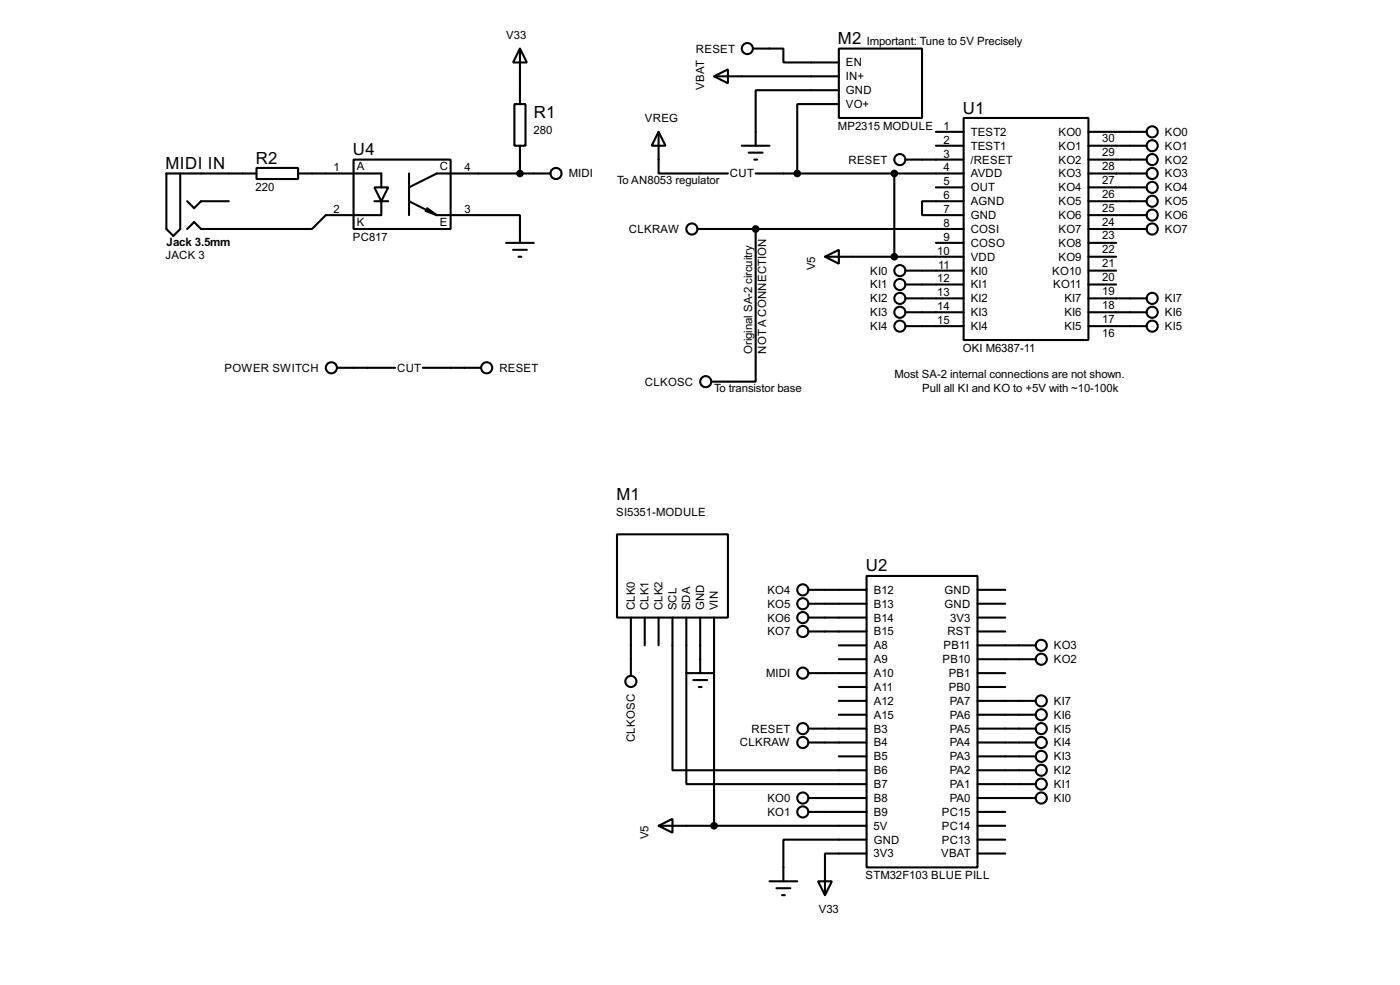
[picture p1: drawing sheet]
<svg xmlns="http://www.w3.org/2000/svg" width="256mm" height="180mm" viewBox="0 0 256 180" stroke-linecap="round" stroke-linejoin="round" font-family="sans-serif">
<g fill="none" stroke="#000" stroke-width=".38">
<path d="M94.2 19h2.1v7.7h-2.1zM95.2 8.9l1.3 2.5h-2.5zM95.2 8.9v10.1M130.8 14l2.5-1.3v2.5zM130.8 14h22.9M137.9 8.9h5.6v2.5h10.2M153.7 8.9h15.2v12.7h-15.2zM153.7 16.5h-15.3v10.2M153.7 19h-7.7v12.7M33 31.7v10.2l-1.3 1.3-1.2-1.3v-10.2h16.5M34.3 36.8l1.3 1.3 1.2-1.3h5.1M47 30.7h7.6v2.1h-7.6z"/>
<path d="M54.6 31.7h15.2v2.6M64.8 29.2h17.7v12.7h-17.7zM68.6 34.3h2.5l-1.3 2.5zM68.6 36.8h2.5M69.8 36.8v2.6h-10.1l-2.6 2.5h-20.3l-1.2-1.3-1.3 1.3M74.9 31.7v7.7M74.9 36.8l5.1 2.6M78 38.6l2 .8M78.2 38.1l1.8 1.3M80 39.4h15.2v5M95.2 26.7v5M100.8 31.7h-20.8l-5.1 2.6"/>
<path d="M120.6 24.1l1.3 2.6h-2.5zM120.6 24.1v7.6h12.7M135.9 26.7h5.1M137.2 27.9h2.5M138.2 29.2h.5M138.4 31.7h38.1M163.8 31.7v15.3M165.9 29.2h10.6M171.4 24.1h5.1M171.4 26.7h5.1M171.4 34.3h5.1M176.5 21.6h22.9v40.6h-22.9z"/>
<path d="M176.5 36.8h-7.6v2.6h7.6M199.4 31.7h10.7M199.4 24.1h10.7M199.4 26.7h10.7M199.4 29.2h10.7M199.4 34.3h10.7M199.4 36.8h10.7M199.4 39.4h10.7M92.7 44.4h5.1M94 45.7h2.5M95 47h.5M127.8 41.9h48.7"/>
<path d="M138.4 41.9v27.9h-8.1M151.1 47l2.6-1.3v2.6zM151.1 47h25.4M165.9 49.5h10.6M165.9 52.1h10.6M165.9 54.6h10.6M165.9 57.1h10.6M165.9 59.7h10.6M171.4 44.4h5.1M199.4 47h5.1M199.4 49.5h5.1M199.4 52.1h5.1"/>
<path d="M199.4 54.6h10.7M199.4 57.1h10.7M199.4 59.7h10.7M199.4 41.9h10.7M199.4 44.4h5.1M61.7 67.3h10.7M77.5 67.3h10.6M113 97.8h20.3v15.2h-20.3zM115.6 113v10.7M118.1 113v5.1M120.6 113v5.1M123.2 113v28h35.5"/>
<path d="M125.7 113v30.5h33M128.3 113v10.2M130.8 113v38.1M148.1 107.9h10.6M148.1 110.5h10.6M148.1 113h10.6M148.1 115.6h10.6M153.7 118.1h5M158.7 105.4h20.4v53.3h-20.4zM179.1 118.1h10.6M179.1 107.9h5M179.1 110.5h5"/>
<path d="M179.1 113h5M179.1 115.6h5M125.7 123.2h5.1M127 124.5h2.5M128 125.7h.5M148.1 123.2h10.6M148.1 135.9h10.6M148.1 133.3h10.6M153.7 138.4h5M153.7 130.8h5M153.7 128.3h5M153.7 120.6h5"/>
<path d="M153.7 125.7h5M179.1 123.2h5M179.1 138.4h10.6M179.1 135.9h10.6M179.1 133.3h10.6M179.1 130.8h10.6M179.1 128.3h10.6M179.1 120.6h10.6M179.1 125.7h5M120.6 151.1l2.6-1.2v2.5zM120.6 151.1h38.1M148.1 146h10.6"/>
<path d="M148.1 148.6h10.6M158.7 153.7h-15.2v7.6M158.7 156.2h-7.6v7.6M179.1 146h10.6M179.1 143.5h10.6M179.1 141h10.6M179.1 148.6h5M179.1 151.1h5M179.1 153.7h5M179.1 156.2h5M141 161.3h5M142.2 162.6h2.6"/>
<path d="M143.3 163.8h.5M149.9 161.3h2.5l-1.3 2.5z"/>
<circle cx="136.9" cy="8.9" r="1.02"/>
<circle cx="101.9" cy="31.8" r="1.02"/>
<circle cx="164.8" cy="29.2" r="1.02"/>
<circle cx="211.1" cy="31.8" r="1.02"/>
<circle cx="211.1" cy="36.8" r="1.02"/>
<circle cx="211.1" cy="39.4" r="1.02"/>
<circle cx="211.1" cy="29.2" r="1.02"/>
<circle cx="211.1" cy="34.3" r="1.02"/>
<circle cx="211.1" cy="24.1" r="1.02"/>
<circle cx="211.1" cy="26.7" r="1.02"/>
<circle cx="126.7" cy="41.9" r="1.02"/>
<circle cx="164.8" cy="52.1" r="1.02"/>
<circle cx="164.8" cy="54.6" r="1.02"/>
<circle cx="164.8" cy="49.5" r="1.02"/>
<circle cx="164.8" cy="57.2" r="1.02"/>
<circle cx="164.8" cy="59.7" r="1.02"/>
<circle cx="211.1" cy="59.7" r="1.02"/>
<circle cx="211.1" cy="57.2" r="1.02"/>
<circle cx="211.1" cy="54.6" r="1.02"/>
<circle cx="211.1" cy="41.9" r="1.02"/>
<circle cx="60.7" cy="67.3" r="1.02"/>
<circle cx="89.2" cy="67.3" r="1.02"/>
<circle cx="129.3" cy="69.9" r="1.02"/>
<circle cx="147.1" cy="113" r="1.02"/>
<circle cx="147.1" cy="108" r="1.02"/>
<circle cx="147.1" cy="115.6" r="1.02"/>
<circle cx="147.1" cy="110.5" r="1.02"/>
<circle cx="190.8" cy="118.1" r="1.02"/>
<circle cx="115.6" cy="124.7" r="1.02"/>
<circle cx="147.1" cy="123.2" r="1.02"/>
<circle cx="147.1" cy="133.4" r="1.02"/>
<circle cx="147.1" cy="135.9" r="1.02"/>
<circle cx="190.8" cy="138.4" r="1.02"/>
<circle cx="190.8" cy="135.9" r="1.02"/>
<circle cx="190.8" cy="133.4" r="1.02"/>
<circle cx="190.8" cy="128.3" r="1.02"/>
<circle cx="190.8" cy="120.7" r="1.02"/>
<circle cx="190.8" cy="130.8" r="1.02"/>
<circle cx="147.1" cy="148.6" r="1.02"/>
<circle cx="147.1" cy="146.1" r="1.02"/>
<circle cx="190.8" cy="143.5" r="1.02"/>
<circle cx="190.8" cy="141" r="1.02"/>
<circle cx="190.8" cy="146.1" r="1.02"/>
</g>
<g fill="#000" stroke="#000" stroke-width=".38">
<circle cx="95.2" cy="31.7" r=".51"/>
<circle cx="146" cy="31.7" r=".51"/>
<circle cx="163.8" cy="31.7" r=".51"/>
<circle cx="138.4" cy="41.9" r=".51"/>
<circle cx="163.8" cy="47" r=".51"/>
<circle cx="130.8" cy="151.1" r=".51"/>
</g>
<g font-size="3.4">
<text x="153.5" y="8.1">M2</text>
<text x="97.8" y="21.6">R1</text>
<text x="176.4" y="20.8">U1</text>
<text x="46.9" y="29.9">R2</text>
<text x="64.7" y="28.4">U4</text>
<text x="30.3" y="30.9">MIDI IN</text>
<text x="112.9" y="91.5">M1</text>
<text x="158.6" y="104.6">U2</text>
</g>
<text font-size="2.4" x="30.5" y="45.1">Jack 3.5mm</text>
<g font-size="2.3">
<text x="92.7" y="7.1">V33</text>
<text x="127.5" y="9.6">RESET</text>
<text x="158.8" y="8.3">Important: Tune to 5V Precisely</text>
<text x="129" y="16.5" transform="rotate(-90 129 16.5)">VBAT</text>
<text x="155" y="12.1">EN</text>
<text x="155" y="14.7">IN+</text>
<text x="155" y="17.2">GND</text>
<text x="118.1" y="22.3">VREG</text>
<text x="153.5" y="23.7">MP2315 MODULE</text>
<text x="155" y="19.8">VO+</text>
<text x="172.8" y="23.7">1</text>
<text x="97.7" y="24.6">280</text>
<text x="155.4" y="29.9">RESET</text>
<text x="172.8" y="26.3">2</text>
<text x="172.8" y="28.8">3</text>
<text x="177.8" y="29.9">/RESET</text>
<text x="177.8" y="24.8">TEST2</text>
<text x="177.8" y="27.4">TEST1</text>
<text x="193.9" y="29.9">KO2</text>
<text x="193.9" y="27.4">KO1</text>
<text x="193.9" y="24.8">KO0</text>
<text x="201.9" y="28.6">29</text>
<text x="201.9" y="26">30</text>
<text x="213.4" y="24.8">KO0</text>
<text x="213.4" y="27.4">KO1</text>
<text x="213.4" y="29.9">KO2</text>
<text x="46.8" y="34.9">220</text>
<text x="61.1" y="31.4">1</text>
<text x="65.4" y="31.2">A</text>
<text x="80.6" y="31.2">C</text>
<text x="85.1" y="31.4">4</text>
<text x="104.2" y="32.5">MIDI</text>
<text x="113.1" y="33.7">To AN8053 regulator</text>
<text x="133.7" y="32.5">CUT</text>
<text x="172.8" y="31.4">4</text>
<text x="172.8" y="33.9">5</text>
<text x="177.8" y="32.5">AVDD</text>
<text x="177.8" y="35">OUT</text>
<text x="193.9" y="35">KO4</text>
<text x="193.9" y="32.5">KO3</text>
<text x="201.9" y="33.7">27</text>
<text x="201.9" y="31.1">28</text>
<text x="213.4" y="32.5">KO3</text>
<text x="213.4" y="35">KO4</text>
<text x="61.1" y="39">2</text>
<text x="65.4" y="41.4">K</text>
<text x="80.6" y="41.4">E</text>
<text x="85.1" y="39">3</text>
<text x="172.8" y="36.4">6</text>
<text x="172.8" y="39">7</text>
<text x="172.8" y="41.5">8</text>
<text x="177.8" y="37.5">AGND</text>
<text x="177.8" y="40.1">GND</text>
<text x="193.9" y="40.1">KO6</text>
<text x="193.9" y="37.5">KO5</text>
<text x="201.9" y="41.3">24</text>
<text x="201.9" y="38.7">25</text>
<text x="201.9" y="36.2">26</text>
<text x="213.4" y="37.5">KO5</text>
<text x="213.4" y="40.1">KO6</text>
<text x="30.3" y="47.5">JACK 3</text>
<text x="64.6" y="44">PC817</text>
<text x="115.2" y="42.6">CLKRAW</text>
<text x="171.7" y="46.6">10</text>
<text x="172.8" y="44.1">9</text>
<text x="177.8" y="42.6">COSI</text>
<text x="177.8" y="45.2">COSO</text>
<text x="177.8" y="47.7">VDD</text>
<text x="193.9" y="47.7">KO9</text>
<text x="193.9" y="45.2">KO8</text>
<text x="193.9" y="42.6">KO7</text>
<text x="201.9" y="46.4">22</text>
<text x="201.9" y="43.8">23</text>
<text x="213.4" y="42.6">KO7</text>
<text x="149.3" y="49.5" transform="rotate(-90 149.3 49.5)">V5</text>
<text x="159.4" y="50.2">KI0</text>
<text x="159.4" y="52.8">KI1</text>
<text x="171.7" y="51.7">12</text>
<text x="171.9" y="49.1">11</text>
<text x="177.8" y="50.2">KI0</text>
<text x="177.8" y="52.8">KI1</text>
<text x="192.8" y="50.2">KO10</text>
<text x="192.9" y="52.8">KO11</text>
<text x="201.9" y="54">19</text>
<text x="201.9" y="51.4">20</text>
<text x="201.9" y="48.9">21</text>
<text x="159.4" y="55.3">KI2</text>
<text x="159.4" y="57.9">KI3</text>
<text x="171.7" y="54.2">13</text>
<text x="171.7" y="56.8">14</text>
<text x="171.7" y="59.3">15</text>
<text x="177.8" y="55.3">KI2</text>
<text x="177.8" y="57.9">KI3</text>
<text x="195" y="57.9">KI6</text>
<text x="195" y="55.3">KI7</text>
<text x="201.9" y="59.1">17</text>
<text x="201.9" y="56.5">18</text>
<text x="213.4" y="57.9">KI6</text>
<text x="213.4" y="55.3">KI7</text>
<text x="137.8" y="64.7" transform="rotate(-90 137.8 64.7)">Original SA-2 circuitry</text>
<text x="140.3" y="64.7" transform="rotate(-90 140.3 64.7)">NOTA CONNECTION</text>
<text x="159.4" y="60.4">KI4</text>
<text x="176.4" y="64.3">OKI M6387-11</text>
<text x="177.8" y="60.4">KI4</text>
<text x="195" y="60.4">KI5</text>
<text x="201.9" y="61.6">16</text>
<text x="213.4" y="60.4">KI5</text>
<text x="41.1" y="68">POWER SWITCH</text>
<text x="72.8" y="68">CUT</text>
<text x="91.5" y="68">RESET</text>
<text x="118.1" y="70.6">CLKOSC</text>
<text x="130.8" y="71.8">To transistor base</text>
<text x="163.9" y="69.2">Most SA-2 internal connections are not shown.</text>
<text x="168.9" y="71.8">Pull all KI and KO to +5V with ~10-100k</text>
<text x="112.9" y="94.4">SI5351-MODULE</text>
<text x="116.3" y="111.7" transform="rotate(-90 116.3 111.7)">CLK0</text>
<text x="118.8" y="111.7" transform="rotate(-90 118.8 111.7)">CLK1</text>
<text x="121.4" y="111.7" transform="rotate(-90 121.4 111.7)">CLK2</text>
<text x="123.9" y="111.7" transform="rotate(-90 123.9 111.7)">SCL</text>
<text x="126.4" y="111.7" transform="rotate(-90 126.4 111.7)">SDA</text>
<text x="129" y="111.7" transform="rotate(-90 129 111.7)">GND</text>
<text x="131.5" y="111.7" transform="rotate(-90 131.5 111.7)">VIN</text>
<text x="140.6" y="108.7">KO4</text>
<text x="140.6" y="111.2">KO5</text>
<text x="140.6" y="113.7">KO6</text>
<text x="160.1" y="108.7">B12</text>
<text x="160.1" y="111.2">B13</text>
<text x="160.1" y="113.7">B14</text>
<text x="173.1" y="111.2">GND</text>
<text x="173.1" y="108.7">GND</text>
<text x="174.1" y="113.7">3V3</text>
<text x="140.6" y="116.3">KO7</text>
<text x="160.1" y="116.3">B15</text>
<text x="160.1" y="118.8">A8</text>
<text x="172.8" y="118.8">PB11</text>
<text x="173.6" y="116.3">RST</text>
<text x="193.1" y="118.8">KO3</text>
<text x="140.3" y="123.9">MIDI</text>
<text x="160.1" y="121.4">A9</text>
<text x="160.1" y="123.9">A10</text>
<text x="172.7" y="121.4">PB10</text>
<text x="173.8" y="123.9">PB1</text>
<text x="193.1" y="121.4">KO2</text>
<text x="160.1" y="126.4">A11</text>
<text x="160.1" y="129">A12</text>
<text x="160.1" y="131.5">A15</text>
<text x="173.8" y="126.4">PB0</text>
<text x="174" y="131.5">PA6</text>
<text x="174" y="129">PA7</text>
<text x="193.1" y="131.5">KI6</text>
<text x="193.1" y="129">KI7</text>
<text x="116.3" y="135.9" transform="rotate(-90 116.3 135.9)">CLKOSC</text>
<text x="135.5" y="136.6">CLKRAW</text>
<text x="137.7" y="134.1">RESET</text>
<text x="160.1" y="134.1">B3</text>
<text x="160.1" y="136.6">B4</text>
<text x="174" y="136.6">PA4</text>
<text x="174" y="134.1">PA5</text>
<text x="193.1" y="136.6">KI4</text>
<text x="193.1" y="134.1">KI5</text>
<text x="160.1" y="139.1">B5</text>
<text x="160.1" y="141.7">B6</text>
<text x="174" y="141.7">PA2</text>
<text x="174" y="139.1">PA3</text>
<text x="193.1" y="141.7">KI2</text>
<text x="193.1" y="139.1">KI3</text>
<text x="140.6" y="146.8">KO0</text>
<text x="140.6" y="149.3">KO1</text>
<text x="160.1" y="144.2">B7</text>
<text x="160.1" y="146.8">B8</text>
<text x="160.1" y="149.3">B9</text>
<text x="172.5" y="149.3">PC15</text>
<text x="174" y="146.8">PA0</text>
<text x="174" y="144.2">PA1</text>
<text x="193.1" y="146.8">KI0</text>
<text x="193.1" y="144.2">KI1</text>
<text x="118.8" y="153.6" transform="rotate(-90 118.8 153.6)">V5</text>
<text x="160" y="151.8">5V</text>
<text x="160.1" y="154.4">GND</text>
<text x="172.5" y="154.4">PC13</text>
<text x="172.5" y="151.8">PC14</text>
<text x="158.6" y="160.8">STM32F103 BLUE PILL</text>
<text x="160" y="156.9">3V3</text>
<text x="172.4" y="156.9">VBAT</text>
<text x="150" y="167.1">V33</text>
</g>
</svg>
